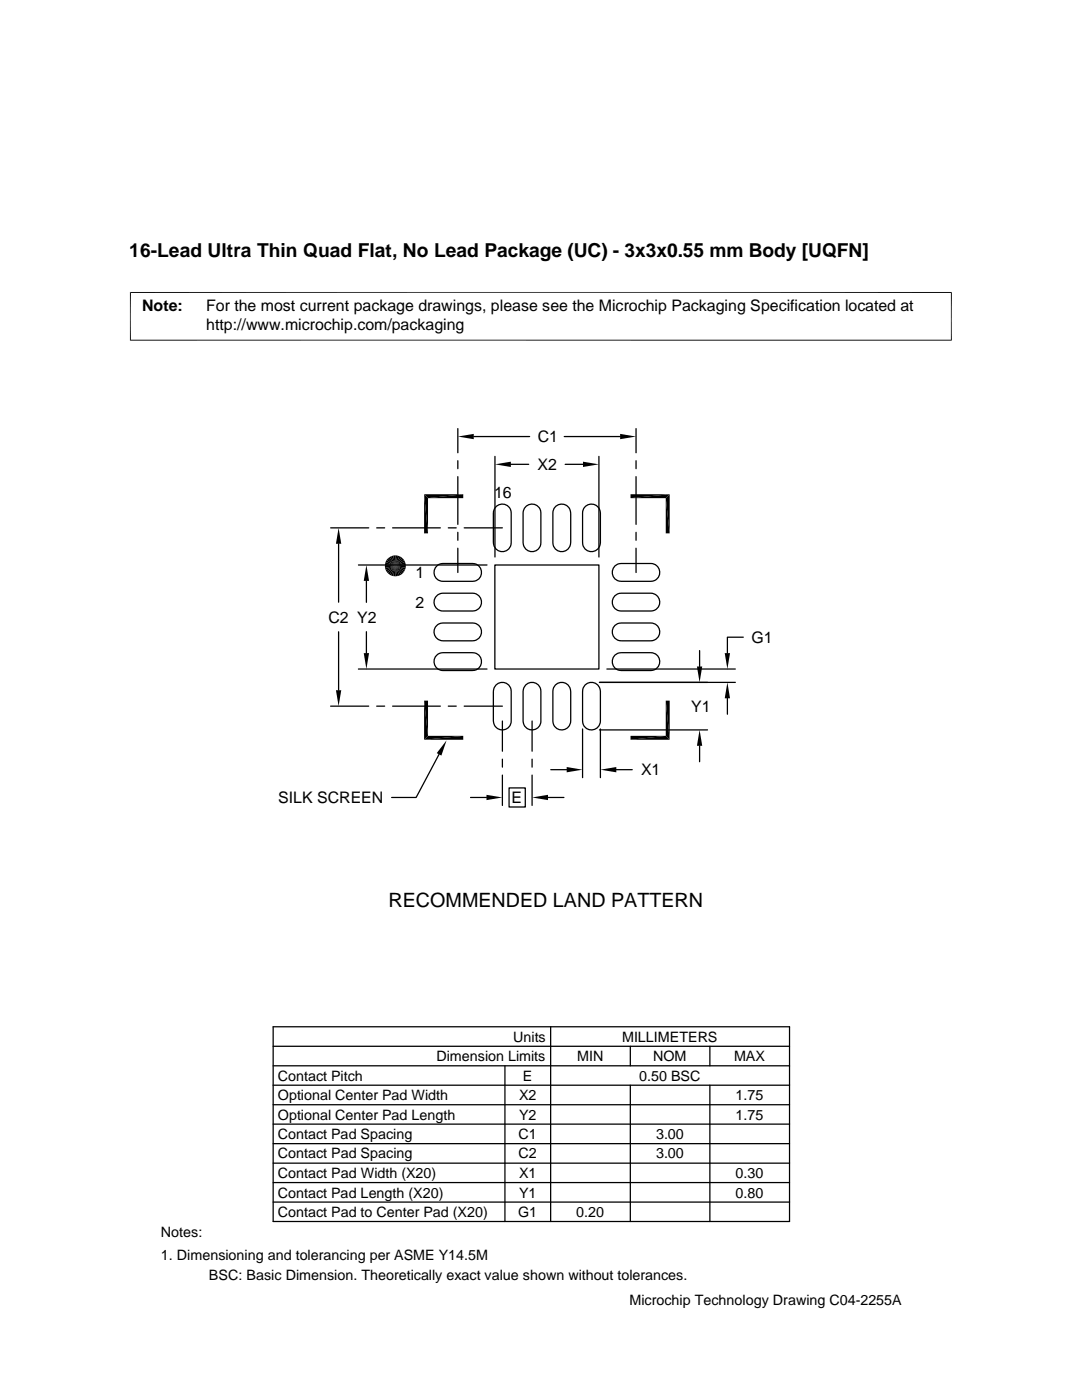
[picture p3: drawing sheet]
<svg xmlns="http://www.w3.org/2000/svg" width="216mm" height="279mm" viewBox="0 0 216 279" stroke-linecap="round" stroke-linejoin="round" font-family="sans-serif">
<g fill="none" stroke="#000" stroke-width=".25">
<path d="M91.4 85.5v4.9M91.4 91.9v1.6M91.4 95.1v9.5M94.5 87.1h11.2M98.8 91.1v20.1M101.9 92.7h3.6M112.6 87.1h11.1M112.8 92.7h3.5M119.5 91.1v20.1M126.9 85.5v4.9M126.9 91.9v1.6M126.9 95.1v9.5"/>
<path d="M66 105.3h7.6M67.6 108.5v11.7M71.5 112.8h25.7M73.1 115.9v4.3M75.2 105.3h1.6M78.3 105.3h9.6M87.1 119l.5-.4 .8-.2h5.9a1.78 1.78 0 0 1 1.8 1.8 1.78 1.78 0 0 1-1.8 1.7h-5.9a1.77 1.77 0 0 1-1.7-1 1.77 1.77 0 0 1 .4-1.9zM87.1 113l.5-.4 .8-.1h5.9a1.78 1.78 0 0 1 1.8 1.7 1.78 1.78 0 0 1-1.8 1.8h-5.9a1.77 1.77 0 0 1-1.7-1.1 1.77 1.77 0 0 1 .4-1.9zM89.5 105.3h1.5M91.4 106.2v1.6M91.4 109.4v4.9M92.6 105.3h7.6"/>
<path d="M98.7 112.8h20.8v20.7h-20.8zM98.9 101.2a1.77 1.77 0 0 1 2-.5 1.77 1.77 0 0 1 1.1 1.7v5.9a1.78 1.78 0 0 1-1.8 1.8 1.78 1.78 0 0 1-1.8-1.8v-5.9l.2-.7zM104.8 101.2a1.77 1.77 0 0 1 2-.5 1.77 1.77 0 0 1 1.1 1.7v5.9a1.78 1.78 0 0 1-1.7 1.8 1.78 1.78 0 0 1-1.8-1.8v-5.9l.1-.7zM110.7 101.2a1.79 1.79 0 0 1 2-.5 1.79 1.79 0 0 1 1.2 1.7v5.9a1.78 1.78 0 0 1-1.8 1.8 1.78 1.78 0 0 1-1.8-1.8v-5.9l.1-.7zM116.7 101.2a1.79 1.79 0 0 1 1.9-.5 1.79 1.79 0 0 1 1.2 1.7v5.9a1.78 1.78 0 0 1-1.8 1.8 1.78 1.78 0 0 1-1.8-1.8v-5.9l.2-.7zM122.5 119.1l.4-.4 1.1-.3h5.9a1.78 1.78 0 0 1 1.7 1.8 1.78 1.78 0 0 1-1.7 1.7h-5.9a1.77 1.77 0 0 1-1.6-.9 1.77 1.77 0 0 1 .1-1.9zM122.5 113.2l.5-.4 1-.3h5.9a1.78 1.78 0 0 1 1.7 1.7 1.78 1.78 0 0 1-1.7 1.8h-5.9a1.77 1.77 0 0 1-1.7-1 1.77 1.77 0 0 1 .2-1.8zM126.9 106.2v1.6M126.9 109.4v4.9M67.6 126.1v11.7M71.5 133.5h25.7M73.1 126.1v4.2"/>
<path d="M87.1 130.8l.5-.4 .8-.1h5.9a1.78 1.78 0 0 1 1.8 1.7 1.78 1.78 0 0 1-1.8 1.8h-5.9a1.78 1.78 0 0 1-1.6-1.1 1.78 1.78 0 0 1 .3-1.9zM87.1 124.9l.5-.4 .8-.2h5.9a1.78 1.78 0 0 1 1.8 1.8 1.78 1.78 0 0 1-1.8 1.8h-5.9a1.79 1.79 0 0 1-1.6-1.1 1.79 1.79 0 0 1 .3-1.9zM99.2 136.5a1.77 1.77 0 0 1 1.8-.1 1.77 1.77 0 0 1 1 1.6v5.9a1.78 1.78 0 0 1-1.8 1.8 1.78 1.78 0 0 1-1.8-1.8v-5.9l.4-1zM105.1 136.5a1.77 1.77 0 0 1 1.9-.1 1.77 1.77 0 0 1 .9 1.6v5.9a1.78 1.78 0 0 1-1.7 1.8 1.78 1.78 0 0 1-1.8-1.8v-5.9l.3-1zM111 136.5a1.79 1.79 0 0 1 2.9 1.5v5.9a1.78 1.78 0 0 1-1.8 1.8 1.78 1.78 0 0 1-1.8-1.8v-5.9l.3-1zM117 136.5a1.79 1.79 0 0 1 2.8 1.5v5.9a1.78 1.78 0 0 1-1.8 1.8 1.78 1.78 0 0 1-1.8-1.8v-5.9l.4-1zM119.6 136.2h27.1M121.1 133.5h25.6M122.5 131l.4-.4 1.1-.3h5.9a1.78 1.78 0 0 1 1.7 1.7 1.78 1.78 0 0 1-1.7 1.8h-5.9a1.78 1.78 0 0 1-1.6-1 1.78 1.78 0 0 1 .1-1.8zM122.5 125l.5-.4 1-.3h5.9a1.78 1.78 0 0 1 1.7 1.8 1.78 1.78 0 0 1-1.7 1.8h-5.9a1.79 1.79 0 0 1-1.6-1 1.79 1.79 0 0 1 .1-1.9zM139.6 129.8v3.2M145.1 139.4v3.1"/>
<path d="M148.3 127.2h-3.2v3.1M66 140.9h7.6M75.2 140.9h1.6M78.3 140.9h9.6M87.6 150.5l-4.6 8.7h-4.9M89.5 140.9h1.5M92.6 140.9h7.6M93.9 159.2h3.2M100.2 143.9v6M100.2 151.5v1.6M100.2 154.7v6M101.6 157.2h3.2v3.9h-3.2z"/>
<path d="M106.2 143.9v6M106.2 151.5v1.6M106.2 154.7v6M109.3 159.2h3.2M109.9 153.6h3.2M116.2 145.5v9.7M119.6 145.7h21.6M119.8 145.5v9.7M123 153.6h3.2M139.6 148.8v3.2M54.5 208.8h103M54.5 204.9h103v38.9h-103z"/>
<path d="M54.5 212.7h103M54.5 216.6h103M100.8 212.7v31.1M109.9 204.9v38.9M125.8 208.8v3.9M125.8 216.6v27.2M141.6 208.8v3.9M141.6 216.6v27.2M54.5 232.1h103M54.5 236h103M54.5 220.5h103M54.5 224.3h103"/>
<path d="M54.5 239.9h103M54.5 228.2h103"/>
</g>
<path d="M26 58.3v9.7M189.8 58.3v9.7M189.9 58.4h-164M25.9 67.9h164" fill="none" stroke="#000" stroke-width=".2"/>
<g fill="#000">
<path d="M84.6 98.6h7.8l-7 .8zM85.4 99.4l7-.8v.8zM91.4 87.1l3.1-.5v1.1zM98.8 92.7l3.1-.6v1.1zM116.3 92.1l3.2 .6-3.2 .5zM123.7 86.6l3.2 .5-3.2 .6zM125.8 98.6h7.8l-7.8 .8zM125.8 99.4l7.8-.8-.8 .8zM132.8 99.4l.8 7h-.8zM132.8 99.4l.8-.8v7.8zM67.6 105.3l.5 3.2h-1.1zM73.1 112.8l.5 3.1h-1z"/>
<path d="M76.8 113.3l2.1-.4-2 .8zM76.9 112.1l2 .8-2.1-.4zM76.9 113.7l2-.8-1.8 1.2zM77.1 111.8l1.8 1.1-2-.8zM77.1 114.1l1.8-1.2-1.5 1.5zM77.4 111.4l1.5 1.5-1.8-1.1zM78.9 112.9l-1.2 1.8-.3-.3zM77.4 111.4l.3-.2 1.2 1.7zM78.9 112.9l-.8 2-.4-.2zM77.7 111.2l.4-.2 .8 1.9zM78.9 112.9l-.4 2.1-.4-.1zM78.1 111l.4-.1 .4 2z"/>
<path d="M78.9 112.9l.8 2-.4 .1zM79.3 110.9l.4 .1-.8 1.9zM78.9 112.9l1.2 1.8-.4 .2zM79.7 111l.4 .2-1.2 1.7zM78.9 112.9l1.5 1.5-.3 .3zM80.1 111.2l.3 .2-1.5 1.5zM78.9 112.9l1.7 1.2-.2 .3zM78.9 112.9l1.5-1.5 .2 .4zM78.9 112.9l1.9 .8-.2 .4zM78.9 112.9l1.7-1.1 .2 .3zM78.9 112.9l2 .4-.1 .4zM78.9 112.9l1.9-.8 .1 .4z"/>
<path d="M84.6 98.6l.8 7.8h-.8zM84.6 98.6l.8 .8v7zM67 137.8h1.1l-.5 3.1zM72.6 130.3h1l-.5 3.2zM132.8 139.8l.8 7.8-.8-.7zM132.8 139.8h.8v7.8zM139.1 133h1l-.5 3.2zM145.1 136.2l.6 3.2h-1.1zM144.6 130.3h1.1l-.6 3.2zM84.6 139.8l.8 7.1-.8 .7zM84.6 139.8h.8v7.1zM89.1 147.7l-1 3.1-1-.5z"/>
<path d="M84.6 147.6l7.8-.7v.7zM85.4 146.9h7l-7.8 .7zM97.1 158.6l3.1 .6-3.1 .5zM106.2 159.2l3.1-.6v1.1zM113.1 153.1l3.1 .5-3.1 .5zM119.8 153.6l3.2-.5v1zM125.8 146.9h7l-7 .7zM125.8 147.6l7-.7 .8 .7zM139.6 145.7l.5 3.1h-1z"/>
</g>
<path d="M76.8 112.7h4.2M79.1 110.8v4.2" fill="none" stroke="#000" stroke-width=".4"/>
<path d="M78.7 110.8v4.2M81 113.1h-4.2" fill="none" stroke="#000" stroke-width=".42"/>
<text font-size="3.9" x="77.5" y="181.1">RECOMMENDED LAND PATTERN</text>
<text font-size="3.8" x="25.8" y="51.4">16-Lead Ultra Thin Quad Flat, No Lead Package (UC) - 3x3x0.55 mm Body [UQFN]</text>
<g font-size="3.2">
<text x="28.4" y="62.1">Note:</text>
<text x="41.1" y="62.1">For the most current package drawings, please see the Microchip Packaging Specification located at</text>
<text x="41.1" y="65.8">http://www.microchip.com/packaging</text>
<text x="107.3" y="88.2">C1</text>
<text x="107.3" y="93.8">X2</text>
<text x="98.6" y="99.4">16</text>
<text x="82.9" y="115.3">1</text>
<text x="65.5" y="124.3">C2 Y2</text>
<text x="82.9" y="121.3">2</text>
<text x="149.9" y="128.3">G1</text>
<text x="137.9" y="142.1">Y1</text>
<text x="127.9" y="154.7">X1</text>
<text x="55.5" y="160.3">SILK SCREEN</text>
<text x="102.1" y="160.3">E</text>
</g>
<g font-size="2.9">
<text x="102.4" y="207.9">Units</text>
<text x="124.1" y="207.9">MILLIMETERS</text>
<text x="55.4" y="215.7">Contact Pitch</text>
<text x="87.1" y="211.8">Dimension Limits</text>
<text x="104.4" y="215.7">E</text>
<text x="115.2" y="211.8">MIN</text>
<text x="127.6" y="215.7">0.50 BSC</text>
<text x="130.3" y="211.8">NOM</text>
<text x="146.5" y="211.8">MAX</text>
<text x="55.4" y="219.6">Optional Center Pad Width</text>
<text x="103.6" y="219.6">X2</text>
<text x="146.8" y="219.6">1.75</text>
<text x="55.4" y="227.3">Contact Pad Spacing</text>
<text x="55.4" y="223.4">Optional Center Pad Length</text>
<text x="103.5" y="227.3">C1</text>
<text x="103.6" y="223.4">Y2</text>
<text x="130.9" y="227.3">3.00</text>
<text x="146.8" y="223.4">1.75</text>
<text x="55.4" y="231.2">Contact Pad Spacing</text>
<text x="103.5" y="231.2">C2</text>
<text x="130.9" y="231.2">3.00</text>
<text x="55.4" y="239">Contact Pad Length (X20)</text>
<text x="55.4" y="235.1">Contact Pad Width (X20)</text>
<text x="103.6" y="239">Y1</text>
<text x="103.6" y="235.1">X1</text>
<text x="146.8" y="239">0.80</text>
<text x="146.8" y="235.1">0.30</text>
<text x="55.4" y="242.9">Contact Pad to Center Pad (X20)</text>
<text x="103.4" y="242.9">G1</text>
<text x="115" y="242.9">0.20</text>
<text x="32.1" y="246.8">Notes:</text>
<text x="32.1" y="251.4">1. Dimensioning and tolerancing per ASME Y14.5M</text>
<text x="41.7" y="255.5">BSC: Basic Dimension. Theoretically exact value shown without tolerances.</text>
<text x="125.6" y="260.5">Microchip Technology Drawing C04-2255A</text>
</g>
</svg>
